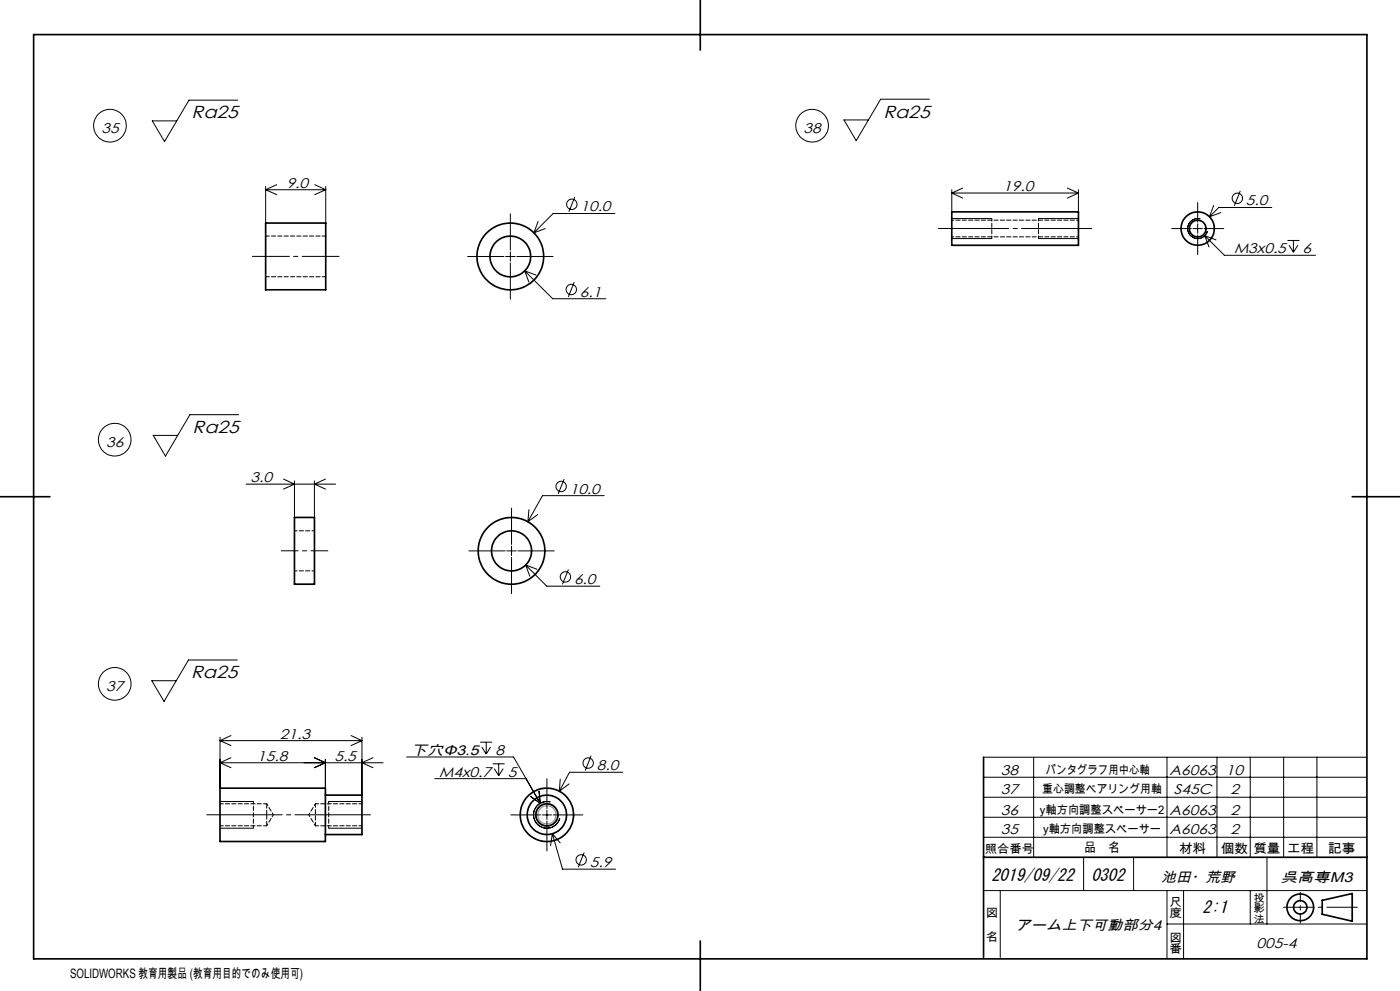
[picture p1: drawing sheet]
<svg xmlns="http://www.w3.org/2000/svg" width="420mm" height="297mm" viewBox="0 0 420 297" stroke-linecap="round" stroke-linejoin="round" font-family="sans-serif">
<g fill="none" stroke="#000" stroke-width=".3">
<path d="M71.3 30h-14.6l-7.3 12.4-3.7-6.2h7.3M278.8 29.7h-14.6l-7.3 12.5-3.7-6.3h7.3M79.7 55.9v10.9M79.7 56.9h18M79.7 56.9l3.3 1.4M83 55.3l-3.3 1.6M94.4 55.3l3.3 1.6M97.7 55.9v10.9M97.7 56.9l-3.3 1.4M172.4 59l-1.7 4.5M285.5 56.9v6.6M285.5 57.9h38"/>
<path d="M285.5 57.9l3.3 1.5M288.8 56.4l-3.3 1.5M320.2 56.4l3.3 1.5M323.5 56.9v6.6M323.5 57.9l-3.3 1.5M372.1 57.2l-1.8 4.5M140.3 76.9h10.9M151.7 76.9h2.8M153.1 64.1v10.9M153.1 75.5v2.7M153.1 78.8v10.9M155 76.9h10.9"/>
<path d="M161.4 66.4l-1.2 3.4M163.6 68.5l-3.4 1.3M184.5 64h-18.6l-5.7 5.8M285.5 65.5h12M285.5 71.5h12M311.5 65.5h12M311.5 71.5h12M351.5 68.5h5.9M357.9 68.5h2.8M359.3 60.7v5.9M359.3 67.1v2.8M359.3 70.4v5.9"/>
<path d="M360.1 65.6a2.99 2.99 0 0 0-3.7 2.1 2.99 2.99 0 0 0 2.1 3.7 2.99 2.99 0 0 0 3.7-2.1M361.2 68.5h5.9M361.4 70.6l5.9 5.9h27.4M361.4 70.6l1.3 3.4M361.4 70.6l3.4 1.3M364.1 61.6l-1.3 3.4M366.3 63.7l-3.5 1.3M381.5 62.2h-15.9l-2.8 2.8M386.3 72.1h3.5M386.7 73.5l1.3 2.1M388 72.1v3.5M389.4 73.5l-1.4 2.1"/>
<path d="M157.4 81.2l8.4 8.3h15.9M157.4 81.2l1.3 3.4M157.4 81.2l3.4 1.2M172.3 84.6l-1.8 4.4M71.6 124.3h-14.6l-7.4 12.4-3.6-6.2h7.3M73.8 145.1h26.9M85.1 143.6l3.2 1.5-3.2 1.5M88.3 144.1v11M94.3 144.1v11M97.6 143.6l-3.3 1.5 3.3 1.5M153.5 152.3v10.9M158.7 152.7l-.3 3.7"/>
<path d="M161.3 154.2l-2.9 2.2M169.2 143.6l-1.7 4.4M181.3 148.6h-18.6l-4.3 7.8M140.7 165.1h10.9M152 165.1h2.9M153.5 163.7v2.8M153.5 167v10.9M155.4 165.1h10.9M157.7 169.3l6.3 6.4h16M157.7 169.3l1.3 3.4M157.7 169.3l3.4 1.3M170.5 170.7l-1.8 4.4"/>
<path d="M71.2 197.8h-14.6l-7.4 12.4-3.7-6.2h7.4M66 220.9v15.3M66 228.6h48.9M66 228.6l3.3 1.5M66 222h42.6M66 222l3.3 1.4M69.3 227.1l-3.3 1.5M69.3 220.4l-3.3 1.6M94.3 227.1l3.3 1.5-3.3 1.5M97.6 227.6v8.6M105.3 220.4l3.3 1.6M108.6 220.9v17.4"/>
<path d="M108.6 222l-3.3 1.4M111.9 227.1l-3.3 1.5 3.3 1.5M122 226.9h32.1l8 13.8M130.5 233.4h27.3M144.1 222.4h3.5M144.5 223.9l1.4 2.1M145.9 222.4v3.6M147.2 223.9l-1.3 2.1M147.8 228.9h3.6M148.3 230.4l1.3 2.1M149.6 228.9v3.6M151 230.4l-1.4 2.1"/>
<path d="M159.1 238.7l3 2M161.7 237.1l.4 3.6M164.1 233.4v8.9M168.1 233.5l-.3 3.6M170.7 234.9l-2.9 2.2M177.3 226.5l-1.7 4.4M186.8 231.5h-15.9l-3.1 5.6M295.1 238.9h115M295.1 232.9h115M295.1 226.9h115M310.1 226.9v30M350.1 226.9v30"/>
<path d="M365.1 226.9v30M375.1 226.9v30M385.1 226.9v30M395.1 226.9v30M66 248.2h10M66 240.2h10M98.6 248.2h10M98.6 240.2h10M153.2 244.2h9M162.7 244.2h2.8M164.1 242.8v2.8M164.1 246.1v8.9"/>
<path d="M165.1 240.3a4 4 0 0 0-4.9 2.9 4 4 0 0 0 2.8 4.9 4 4 0 0 0 4.9-2.9M165.7 249.9l3.1 10.6h15.9M165.7 249.9l-.5 3.6M165.7 249.9l2.4 2.7M165.9 244.2h9M175.3 255.5l-1.8 4.4M295.1 250.9h115M295.1 244.9h115M325.1 256.9v10M340.1 256.9v10M380.1 256.9v20M295.1 266.9h115"/>
<path d="M300.1 266.9v20M350.1 276.9h60M350.1 266.9v20.4M355.1 266.9v20.5M375.1 266.9v10"/>
<circle cx="33" cy="37.7" r="4.9"/>
<circle cx="243.6" cy="37.7" r="4.9"/>
<circle cx="371.2" cy="59.4" r="1.55"/>
<circle cx="171.6" cy="61.2" r="1.55"/>
<circle cx="171.4" cy="86.8" r="1.55"/>
<circle cx="34.4" cy="131.8" r="4.9"/>
<circle cx="168.3" cy="145.8" r="1.55"/>
<circle cx="169.6" cy="172.9" r="1.55"/>
<circle cx="34.4" cy="204.9" r="4.9"/>
<circle cx="176.5" cy="228.7" r="1.55"/>
<circle cx="174.4" cy="257.7" r="1.55"/>
</g>
<g fill="none" stroke="#000" stroke-width=".5">
<path d="M10.1 10.4h400v277h-400zM210.1 0v15M79.7 66.8h18v20.1h-18zM285.5 63.5h38v10h-38zM0 148.9h15M88.3 155.1h6v20h-6zM405.7 148.9h14.3M66 236.2h31.6v16h-31.6zM97.6 238.3h11v11.8h-11M295.1 226.9v60M295.1 256.9h115M396.7 269.8l9-2v8.3l-9-2.1z"/>
<path d="M210.1 282v15"/>
<circle cx="153.1" cy="76.9" r="10"/>
<circle cx="153.1" cy="76.9" r="6.1"/>
<circle cx="359.3" cy="68.5" r="5"/>
<circle cx="359.3" cy="68.5" r="2.5"/>
<circle cx="153.4" cy="165.1" r="10"/>
<circle cx="153.5" cy="165.1" r="6"/>
<circle cx="164.1" cy="244.2" r="8"/>
<circle cx="164.1" cy="244.2" r="3.3"/>
<circle cx="164.1" cy="244.2" r="5.9"/>
<circle cx="390.1" cy="271.9" r="4"/>
<circle cx="390.1" cy="271.9" r="2"/>
</g>
<g fill="none" stroke="#808080" stroke-width=".3">
<circle cx="164.1" cy="244.2" r="2.72"/>
<circle cx="164.1" cy="244.2" r="3.4"/>
</g>
<path d="M75.7 76.8h26" fill="none" stroke="#000" stroke-width=".3" stroke-dasharray="30.5 1.3 1.3 1.3" stroke-dashoffset="19.4"/>
<path d="M84.4 165.1h14" fill="none" stroke="#000" stroke-width=".3" stroke-dasharray="30.5 1.3 1.3 1.3" stroke-dashoffset="25.4"/>
<path d="M62 244.2h49.1" fill="none" stroke="#000" stroke-width=".3" stroke-dasharray="30.5 1.3 1.3 1.3" stroke-dashoffset="7.8"/>
<path d="M281.5 68.5h46" fill="none" stroke="#000" stroke-width=".3" stroke-dasharray="30.5 1.3 1.3 1.3" stroke-dashoffset="9.4"/>
<path d="M390.1 276.7v-9.3" fill="none" stroke="#000" stroke-width=".3" stroke-dasharray="30.5 1.3 1.3 1.3" stroke-dashoffset="27.8"/>
<path d="M385.1 271.9h22.1" fill="none" stroke="#000" stroke-width=".3" stroke-dasharray="30.5 1.3 1.3 1.3" stroke-dashoffset="21.3"/>
<path d="M76 248.2v-8M98.6 240.2v8" fill="none" stroke="#000" stroke-width=".3" stroke-dasharray="1.3 .6" stroke-dashoffset=".4"/>
<path d="M297.5 71.5v-6M311.5 65.5v6M94.4 159.1h-6M88.4 171.1h6" fill="none" stroke="#000" stroke-width=".3" stroke-dasharray="1.3 .6" stroke-dashoffset=".5"/>
<path d="M97.7 70.7h-18M79.7 82.9h18M94.6 240.9v6.6" fill="none" stroke="#000" stroke-width=".3" stroke-dasharray="1.3 .6" stroke-dashoffset=".2"/>
<path d="M80 244.2v-3.3M80 247.5v-3.3" fill="none" stroke="#000" stroke-width=".3" stroke-dasharray="1.3 .6" stroke-dashoffset="-.1"/>
<path d="M66 247.5h14M80 240.9h-14M94.6 247.5h14M108.6 240.9h-14" fill="none" stroke="#000" stroke-width=".3" stroke-dasharray="1.3 .6" stroke-dashoffset=".3"/>
<path d="M80 247.5l2-3.3M82 244.2l-2-3.3M92.6 244.2l2 3.3M94.6 240.9l-2 3.3" fill="none" stroke="#000" stroke-width=".3" stroke-dasharray="1.3 .6" stroke-dashoffset=".6"/>
<path d="M285.5 71h38M323.5 66h-38" fill="none" stroke="#000" stroke-width=".3" stroke-dasharray="1.3 .6" stroke-dashoffset=".7"/>
<g font-size="5.2">
<text x="57.5" y="35.5">Ra25</text>
<text x="265" y="35.2">Ra25</text>
<text x="57.8" y="129.8">Ra25</text>
<text x="57.4" y="203.3">Ra25</text>
</g>
<g font-size="5.1">
<text x="297.4" y="263.9">2019/09/22</text>
<text x="327.4" y="263.9">0302</text>
<text x="360.8" y="273.5">2:1</text>
</g>
<g font-size="4.2">
<text x="30.4" y="39.7">35</text>
<text x="241.1" y="39.7">38</text>
<text x="86" y="56.3">9.0</text>
<text x="300.9" y="57.3">19.0</text>
<text x="174.1" y="63.4">10.0</text>
<text x="373.8" y="61.6">5.0</text>
<text x="370.2" y="75.9">M3x0.5</text>
<text x="390.8" y="75.9">6</text>
<text x="174" y="88.9">6.1</text>
<text x="31.8" y="133.8">36</text>
<text x="75.1" y="144.5">3.0</text>
<text x="170.9" y="147.9">10.0</text>
<text x="172.2" y="175">6.0</text>
<text x="31.8" y="207">37</text>
<text x="84" y="221.4">21.3</text>
<text x="77.2" y="228">15.8</text>
<text x="100.3" y="228">5.5</text>
<text x="123.4" y="226.2">下穴Φ3.5</text>
<text x="148.6" y="226.2">8</text>
<text x="131.8" y="232.7">M4x0.7</text>
<text x="152.4" y="232.7">5</text>
<text x="179" y="230.8">8.0</text>
<text x="300.3" y="232.2">38</text>
<text x="350.9" y="232.2">A6063</text>
<text x="367.7" y="232.2">10</text>
<text x="300.3" y="237.9">37</text>
<text x="352.2" y="237.9">S45C</text>
<text x="369.1" y="237.9">2</text>
<text x="300.3" y="244.1">36</text>
<text x="350.9" y="244.1">A6063</text>
<text x="369.1" y="244.1">2</text>
<text x="300.3" y="249.9">35</text>
<text x="350.9" y="249.9">A6063</text>
<text x="369.1" y="249.9">2</text>
<text x="176.9" y="259.8">5.9</text>
<text x="348.4" y="264.4">池田・荒野</text>
<text x="384.2" y="264.4">呉高専M3</text>
<text x="304.7" y="278.6">アーム上下可動部分4</text>
<text x="377" y="284.1">005-4</text>
</g>
<g font-size="3.9">
<text x="325.2" y="255.5">品　名</text>
<text x="353.7" y="255.6">材料</text>
<text x="366.2" y="255.6">個数</text>
<text x="376" y="255.6">質量</text>
<text x="386.1" y="255.6">工程</text>
<text x="398.4" y="255.6">記事</text>
<text x="21" y="293">SOLIDWORKS 教育用製品 (教育用目的でのみ使用可)</text>
</g>
<g font-size="3.5">
<text x="313.8" y="232">パンタグラフ用中心軸</text>
<text x="312.7" y="237.7">重心調整ベアリング用軸</text>
<text x="312" y="244">y軸方向調整スペーサー2</text>
<text x="312.9" y="249.7">y軸方向調整スペーサー</text>
<text x="295.4" y="255.6">照合番号</text>
<text x="295.8" y="274.9">図</text>
<text x="350.8" y="271.4">尺</text>
<text x="350.8" y="274.9">度</text>
<text x="295.8" y="282">名</text>
<text x="350.8" y="282.2">図</text>
<text x="350.8" y="285.8">番</text>
</g>
<g font-size="3.2">
<text x="376" y="270.2">投</text>
<text x="376" y="273.4">影</text>
<text x="376" y="276.5">法</text>
</g>
</svg>
